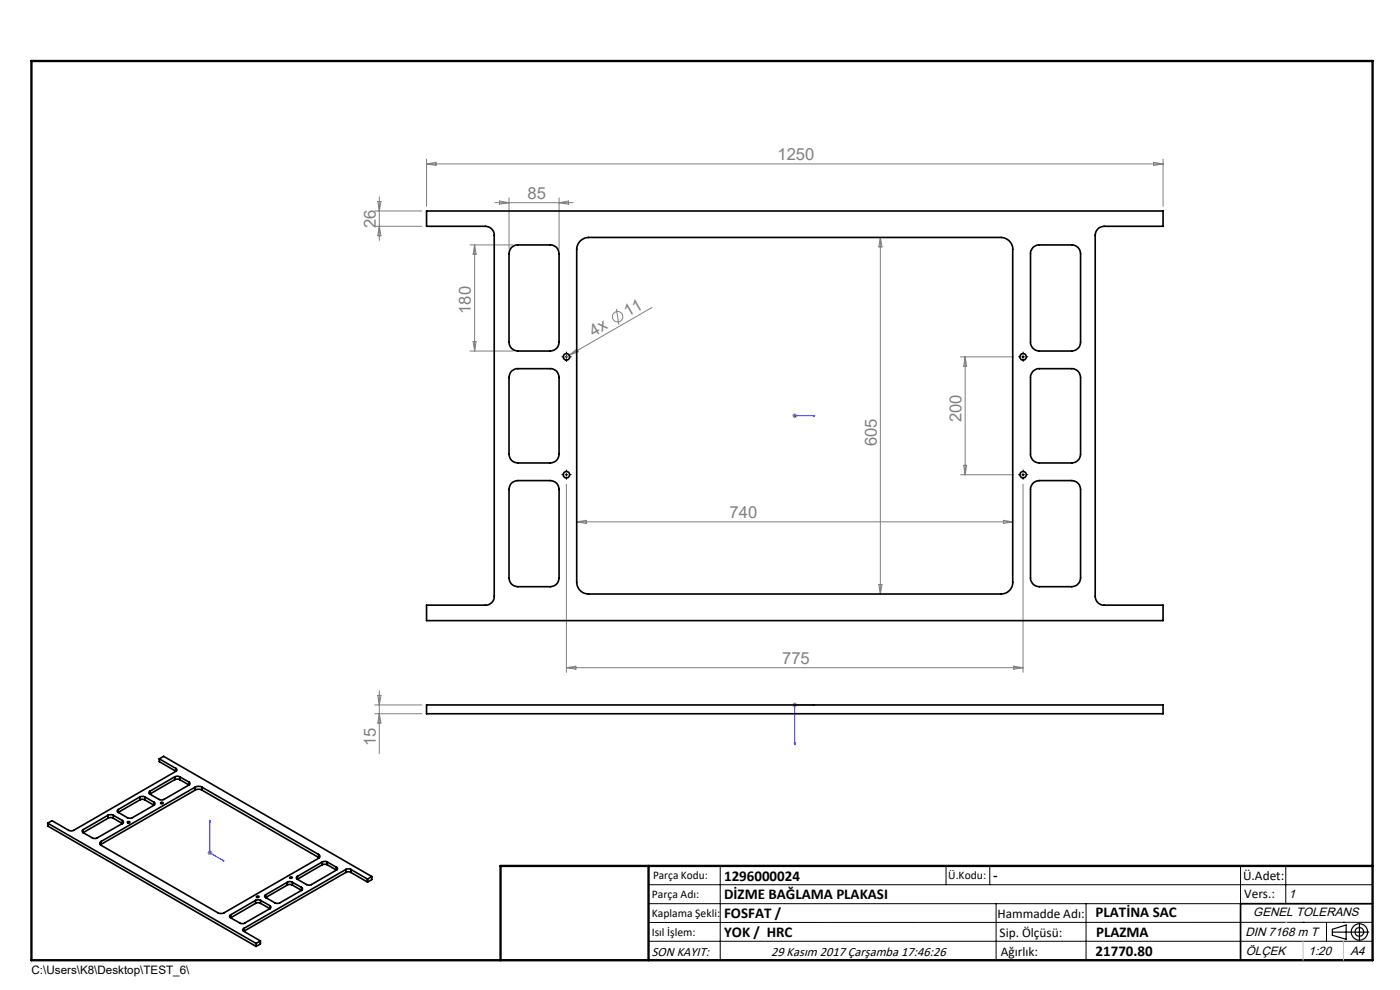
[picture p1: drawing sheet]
<svg xmlns="http://www.w3.org/2000/svg" width="297mm" height="210mm" viewBox="0 0 297 210" stroke-linecap="round" stroke-linejoin="round" font-family="sans-serif">
<g fill="none" stroke="#808080" stroke-width=".21">
<path d="M90.5 33.8v10M90.5 34.8h156.2M90.5 34.8l2-.4v.7zM244.7 34.4l2 .4-2 .3zM246.7 33.8v10M79.5 44.8h10M79.5 48h10M80.2 42.7h.6l-.3 2.1zM80.5 41.8v9.2M80.5 48l.3 2h-.6zM99.7 52h9.2M100.7 52v22.5"/>
<path d="M100.7 52l.3 1.9h-.6zM105 43h16.6M106 42.6l2 .4-2 .3zM108 42v10.8M118.6 42v10.8M118.6 43l2-.4v.7zM186.8 50.4v75.6M186.8 50.4l.3 2h-.7zM99.7 74.5h9.2M100.4 72.5h.6l-.3 2zM120.8 75.3l-1.2 .8M120.8 75.3l1.5-1.2 .4 .5z"/>
<path d="M130.8 65.5l.5 3.4M138.3 65.2l-17.5 10.1M203.8 75.7h11.3M204.8 75.7v25M204.8 75.7l.3 2h-.7zM168.1 88.2h1M168.2 87.8l.7 .7M168.6 87.7v1M168.9 87.8l-.7 .7M204.4 98.7h.7l-.3 2zM120.2 102.7v39.9M122.3 110.7h92.5"/>
<path d="M122.3 110.7l2.1-.3v.6zM203.8 100.7h11.3M212.9 110.4l1.9 .3-1.9 .3zM217 102.7v39.9M186.4 124h.7l-.3 2zM79.5 149.5h10M79.5 151.4h10M80.2 147.5h.6l-.3 2zM80.5 146.5v13.3M80.5 151.4l.3 2h-.6zM120.2 141.6h96.8M120.2 141.6l2-.3v.6z"/>
<path d="M168.1 149.5h1M168.2 149.2l.7 .7M168.6 149v1M168.9 149.2l-.7 .7M215.1 141.3l1.9 .3-1.9 .3zM44 180.9h1M44.2 180.5l.7 .7M44.5 180.4v1M44.9 180.5l-.7 .7"/>
<circle cx="131" cy="67.2" r="1.1"/>
</g>
<g fill="none" stroke="#000" stroke-width=".25">
<path d="M282.6 197.7h7.8M282.6 197.1l3-.9v3l-3-.8zM288.4 195.8v3.8M106.2 203.7h185"/>
<circle cx="288.4" cy="197.7" r="1.74"/>
<circle cx="288.4" cy="197.7" r=".93"/>
</g>
<path d="M168.5 88.2h.2zM168.6 88.2h.1M168.6 88.2h4.3M172.9 88.2h-.5h.5M168.5 157.6h.2l-.1 .4zM172.4 149.4l.5 .1-.5 .1zM172.9 149.5h-4.3v8.5M44.5 174l.1 .4-.2-.1zM44.5 174v6.9l3 1.7M47.2 182.4l.3 .2h-.3z" fill="none" stroke="#00f" stroke-width=".21"/>
<g fill="none" stroke="#000" stroke-width=".21" stroke-dasharray="15.2 1.3 1.3 1.3">
<path d="M119.6 75.7h-.4M120.2 75.1v-.4M120.2 76.3v.4M120.8 75.7h.4M216.4 75.7h-.3M217.1 75.1v-.4M217.1 76.3v.4M217.7 75.7h.4M119.6 100.7h-.4M120.2 100.1v-.4M120.2 101.3v.4M120.8 100.7h.4"/>
<path d="M216.4 100.7h-.3M217.1 100.1v-.4M217.1 101.3v.4M217.7 100.7h.4"/>
</g>
<g fill="none" stroke="#000" stroke-width=".21">
<path d="M119.9 75.7h.6M120.2 75.4v.6M216.7 75.7h.6M217 75.4v.6M119.9 100.7h.6M120.2 100.4v.6M216.7 100.7h.6M217 100.4v.6M137.6 187.7h153.6M137.6 191.7h153.6M137.6 199.7h153.6M152.8 183.7v20"/>
<path d="M200.7 183.7v4M210 183.7v4M211.3 191.7v12M230.4 191.7v12M263.2 183.7v20M272.8 183.7v8M276.4 195.6h.1M281.4 195.6v4.1M285 195.6h.1M291.2 195.6l-153.6 .1"/>
</g>
<path d="M291.2 191.7h-28v12" fill="none" stroke="#000" stroke-width=".35"/>
<path d="M6.7 12.9h284.5v190.8h-284.5zM137.6 183.7v20M291.2 183.7h-185v20" fill="none" stroke="#000" stroke-width=".5"/>
<path d="M276.4 199.7v4M285 199.7v4" fill="none" stroke="#c0c0c0" stroke-width=".21"/>
<path d="M272.8 195.6h.1" fill="none" stroke="#c0c0c0" stroke-width=".25"/>
<g fill="#00f">
<path d="M172.4 88.2h.5zM168.5 88.2h.2z"/>
<path d="M47.2 182.4l.3 .2h-.3zM44.5 174l.1 .4-.2-.1z"/>
<path d="M172.4 149.4v.2l.5-.1zM168.5 157.6l.1 .4 .1-.4z"/>
</g>
<g fill="none" stroke="#000" stroke-width=".35">
<path d="M90.5 44.8h156.2v3.2h-12.5a1.93 1.93 0 0 0-1.9 1.9v76.6a1.87 1.87 0 0 0 1.9 1.9h12.5v3.2h-156.2v-3.2h12.5a1.81 1.81 0 0 0 1.8-1.9v-76.6a1.87 1.87 0 0 0-1.8-1.9h-12.5zM108.5 52.5l1.1-.5h7.1a1.81 1.81 0 0 1 1.9 1.8v18.8a1.87 1.87 0 0 1-1.9 1.9h-6.8a1.87 1.87 0 0 1-1.9-1.9v-18.8l.1-.6zM123.2 51l.9-.5 .7-.1h87.6a2.52 2.52 0 0 1 2.4 2.5v70.6a2.46 2.46 0 0 1-2.4 2.5h-87.6a2.51 2.51 0 0 1-2.5-2.5v-70.6l.3-1.1zM219.1 52.5l1.1-.5h7.2a1.87 1.87 0 0 1 1.8 1.8v18.8a1.93 1.93 0 0 1-1.8 1.9h-6.9a1.87 1.87 0 0 1-1.9-1.9v-19.1zM108.5 78.7l1.1-.5h7.1a1.81 1.81 0 0 1 1.9 1.9v16.2a1.87 1.87 0 0 1-1.9 1.9h-6.8a1.87 1.87 0 0 1-1.9-1.9v-16.2l.2-.9zM219.1 78.7l1.1-.5h7.2a1.87 1.87 0 0 1 1.8 1.9v16.2a1.93 1.93 0 0 1-1.8 1.9h-6.9a1.87 1.87 0 0 1-1.9-1.9v-16.5zM108.5 102.5l.5-.3 .9-.3h6.8a1.87 1.87 0 0 1 1.9 1.9v18.8a1.87 1.87 0 0 1-1.9 1.9h-6.8a1.87 1.87 0 0 1-1.9-1.9v-18.8l.2-.8zM219.1 102.5l.8-.4 .6-.2h6.9a1.93 1.93 0 0 1 1.8 1.9v18.8a1.93 1.93 0 0 1-1.8 1.9h-6.9a1.87 1.87 0 0 1-1.9-1.9v-19.1zM90.5 149.5h156.2v1.9h-156.2zM10.1 174.6v.6l44.2 25.6M10.1 174.6l44.2 25.5M17.6 176l-.2 .2 .2 .4"/>
<path d="M17.6 176v.6M21.4 178.5l-.2 .3v.3l.2 .2 25.3 14.5 .8-.1 20.2-11.7 .2-.4-.3-.4M21.4 179.1l-.1 .1M21.4 178.5v.6M22.9 172.9h1.1M22.9 173.6l.5-.2 .6 .2M22.9 172.9l-5.3 3.1M22.9 172.9v.7M22.9 173.6l-5.3 3M24 172.9l2 1.2M24 172.9v.7M24 173.6l2 1.1"/>
<path d="M25.1 171.7l-.3 .3 .3 .3M25.1 171.7v.6M26 174.1l.2 .2-.2 .4M26 174.7l-5.5 3.1h-.8l-2.1-1.2M26 174.1v.6M27 174.3h.1a.24 .24 0 0 1 .4 0 .24 .24 0 0 1-.1 .3 .24 .24 0 0 1-.3-.1zM29.7 169h1M29.7 169.7l.4-.2 .6 .2M29.7 169l-4.6 2.7M29.7 169v.7M29.7 169.7l-4.6 2.6M30.7 169l2 1.2"/>
<path d="M30.7 169v.7M30.7 169.7l2 1.1M31.8 167.8l-.2 .3 .2 .3M31.8 167.8v.6M32.7 170.8l-4.9 2.8-.7-.1-2-1.2M32.7 170.2l.2 .2-.2 .4M32.7 170.2v.6M33.8 161l3.5 2M33.8 161l.9-.6 44.2 25.5M33.8 161v.6l3.5 2M34.1 170.3l.1-.1a.22 .22 0 0 1 .3 0 .22 .22 0 0 1 0 .3 .22 .22 0 0 1-.3 0zM37.1 164.8l.5-.2 .5 .2"/>
<path d="M37.1 165.4h1M37.1 164.8l-5.3 3M37.1 165.4l-5.3 3M37.1 164.8v.6M37.3 163.6l-21.7 12.6-.5 .1-.5-.2-3.6-2-.9 .5M37.3 163l.2 .3-.2 .3M37.3 163v.6M38.1 164.8l2 1.1M38.1 164.8v.6M38.1 165.4l2 1.1M40.1 166.5l-5.6 3.2-.8-.1-1.9-1.2M40.1 165.9l.2 .3-.2 .3"/>
<path d="M40.1 165.9v.6M41.4 167l.7-.2 .7 .2M41.4 167.6l.5-.2 .9 .2M41.4 167l-20 11.5M41.4 167v.6M41.4 167.6l-20 11.5M42.8 167l24.8 14.2M42.8 167v.6M42.8 167.6l24.8 14.3M48.9 194.1l-.2 .2 .2 .4M48.9 194.1v.6M51.7 196.9l-.1 .1a.27 .27 0 0 0-.1 .3 .27 .27 0 0 0 .2 .2"/>
<path d="M51.7 197.5l3.5 2.1M51.7 196.9v.6M54.2 191h1.1M54.2 191.6l.4-.1 .7 .1M54.2 191l-5.3 3.1M54.2 191v.6M54.2 191.6l-5.3 3.1M54.4 190.1h.1a.24 .24 0 0 1 .4 0 .24 .24 0 0 1 0 .3 .24 .24 0 0 1-.4 0zM55.2 199.6v.6l-.9 .6M55.2 199.6l-.9 .5M55.3 191v.6M55.3 191l2 1.1"/>
<path d="M55.3 191.6l2 1.1M56.4 189.8l-.3 .3 .3 .3M56.4 189.8v.6M57.3 192.1a.34 .34 0 0 1 .2 .3 .34 .34 0 0 1-.2 .3M57.3 192.7l-5.5 3.2h-.8l-2.1-1.2M57.3 192.1v.6M61 187.1l.4-.1 .6 .1M61 187.7l.4-.1 .6 .1M61 187.1l-4.6 2.7M61 187.1v.6M61 187.7l-4.6 2.7M61.5 186.1l.1-.1a.24 .24 0 0 1 .3 0 .24 .24 0 0 1 0 .3 .24 .24 0 0 1-.3 0z"/>
<path d="M62 187.1l2 1.1M62 187.1v.6M62 187.7l2 1.2M63.1 185.9l-.2 .3 .2 .3M63.1 185.9v.6M64 188.9l-4.9 2.7-.7-.1-2-1.1M64 188.2l.2 .3-.2 .4M64 188.2v.7M67.6 181.9l.1 .1M67.6 181.2v.7M68.4 182.8l.5-.1 .5 .1M68.4 183.4h1"/>
<path d="M68.4 182.8l-5.3 3.1M68.4 182.8v.6M68.4 183.4l-5.3 3.1M69.4 182.8l2 1.2M69.4 182.8v.6M69.4 183.4l2 1.2M71.4 184.6l-5.6 3.1-.8-.1-1.9-1.1M71.4 184l.2 .3-.2 .3M71.4 184v.6M73.4 184.4h1M73.4 185.1l.4-.2 .6 .2M73.4 184.4l-21.7 12.5"/>
<path d="M73.4 184.4v.7M73.4 185.1l-21.7 12.4M74.4 184.4l3.6 2.1M74.4 184.4v.7M74.4 185.1l3.6 2M78 186.5v.6M78.9 185.9l-.9 .6M78.9 185.9v.7l-.9 .5M54.3 200.1v.7"/>
<circle cx="120.2" cy="75.7" r=".69"/>
<circle cx="217" cy="75.7" r=".68"/>
<circle cx="120.2" cy="100.7" r=".69"/>
<circle cx="217" cy="100.7" r=".68"/>
</g>
<g font-size="3.5" fill="#808080">
<text x="164.9" y="34">1250</text>
<text x="111.9" y="42.2">85</text>
<text x="79.7" y="48.4" transform="rotate(-90 79.7 48.4)">26</text>
<text x="99.9" y="66.6" transform="rotate(-90 99.9 66.6)">180</text>
<text x="125.9" y="71.5" transform="rotate(-30 125.9 71.5)">4x</text>
<text x="133.2" y="67.3" transform="rotate(-30 133.2 67.3)">11</text>
<text x="204" y="89.6" transform="rotate(-90 204 89.6)">200</text>
<text x="186" y="94.6" transform="rotate(-90 186 94.6)">605</text>
<text x="154.8" y="109.9">740</text>
<text x="165.9" y="140.8">775</text>
<text x="79.7" y="158.2" transform="rotate(-90 79.7 158.2)">15</text>
</g>
<g font-size="3.2">
<text x="153.6" y="186.8">1296000024</text>
<text x="153.6" y="190.8">DİZME BAĞLAMA PLAKASI</text>
<text x="210.7" y="186.6">-</text>
<text x="153.6" y="194.8">FOSFAT /</text>
<text x="232.4" y="194.5">PLATİNA SAC</text>
<text x="153.6" y="198.8">YOK / HRC</text>
<text x="232.4" y="202.8">21770.80</text>
<text x="232.5" y="198.8">PLAZMA</text>
</g>
<g font-size="2.8">
<text x="263.7" y="186.7">Ü.Adet:</text>
<text x="263.9" y="190.5">Vers.:</text>
<text x="211.6" y="194.8">Hammadde Adı:</text>
<text x="138.3" y="202.8">SON KAYIT:</text>
<text x="163.6" y="202.8">29 Kasım 2017 Çarşamba 17:46:26</text>
<text x="212.1" y="198.7">Sip. Ölçüsü:</text>
<text x="212.3" y="202.7">Ağırlık:</text>
</g>
<g font-size="2.6">
<text x="273.4" y="190.4">1</text>
<text x="265.9" y="194.4">GENEL TOLERANS</text>
<text x="264.2" y="198.5">DIN 7168 m T</text>
<text x="264.3" y="202.6">ÖLÇEK</text>
<text x="277.6" y="202.6">1:20</text>
<text x="286.5" y="202.6">A4</text>
</g>
<g font-size="2.5">
<text x="138.3" y="190.5">Parça Adı:</text>
<text x="138.5" y="186.5">Parça Kodu:</text>
<text x="201.2" y="186.5">Ü.Kodu:</text>
<text x="138.3" y="194.5">Kaplama Şekli:</text>
<text x="138.3" y="198.6">Isıl İşlem:</text>
<text x="6.7" y="206.7">C:\Users\K8\Desktop\TEST_6\</text>
</g>
</svg>
